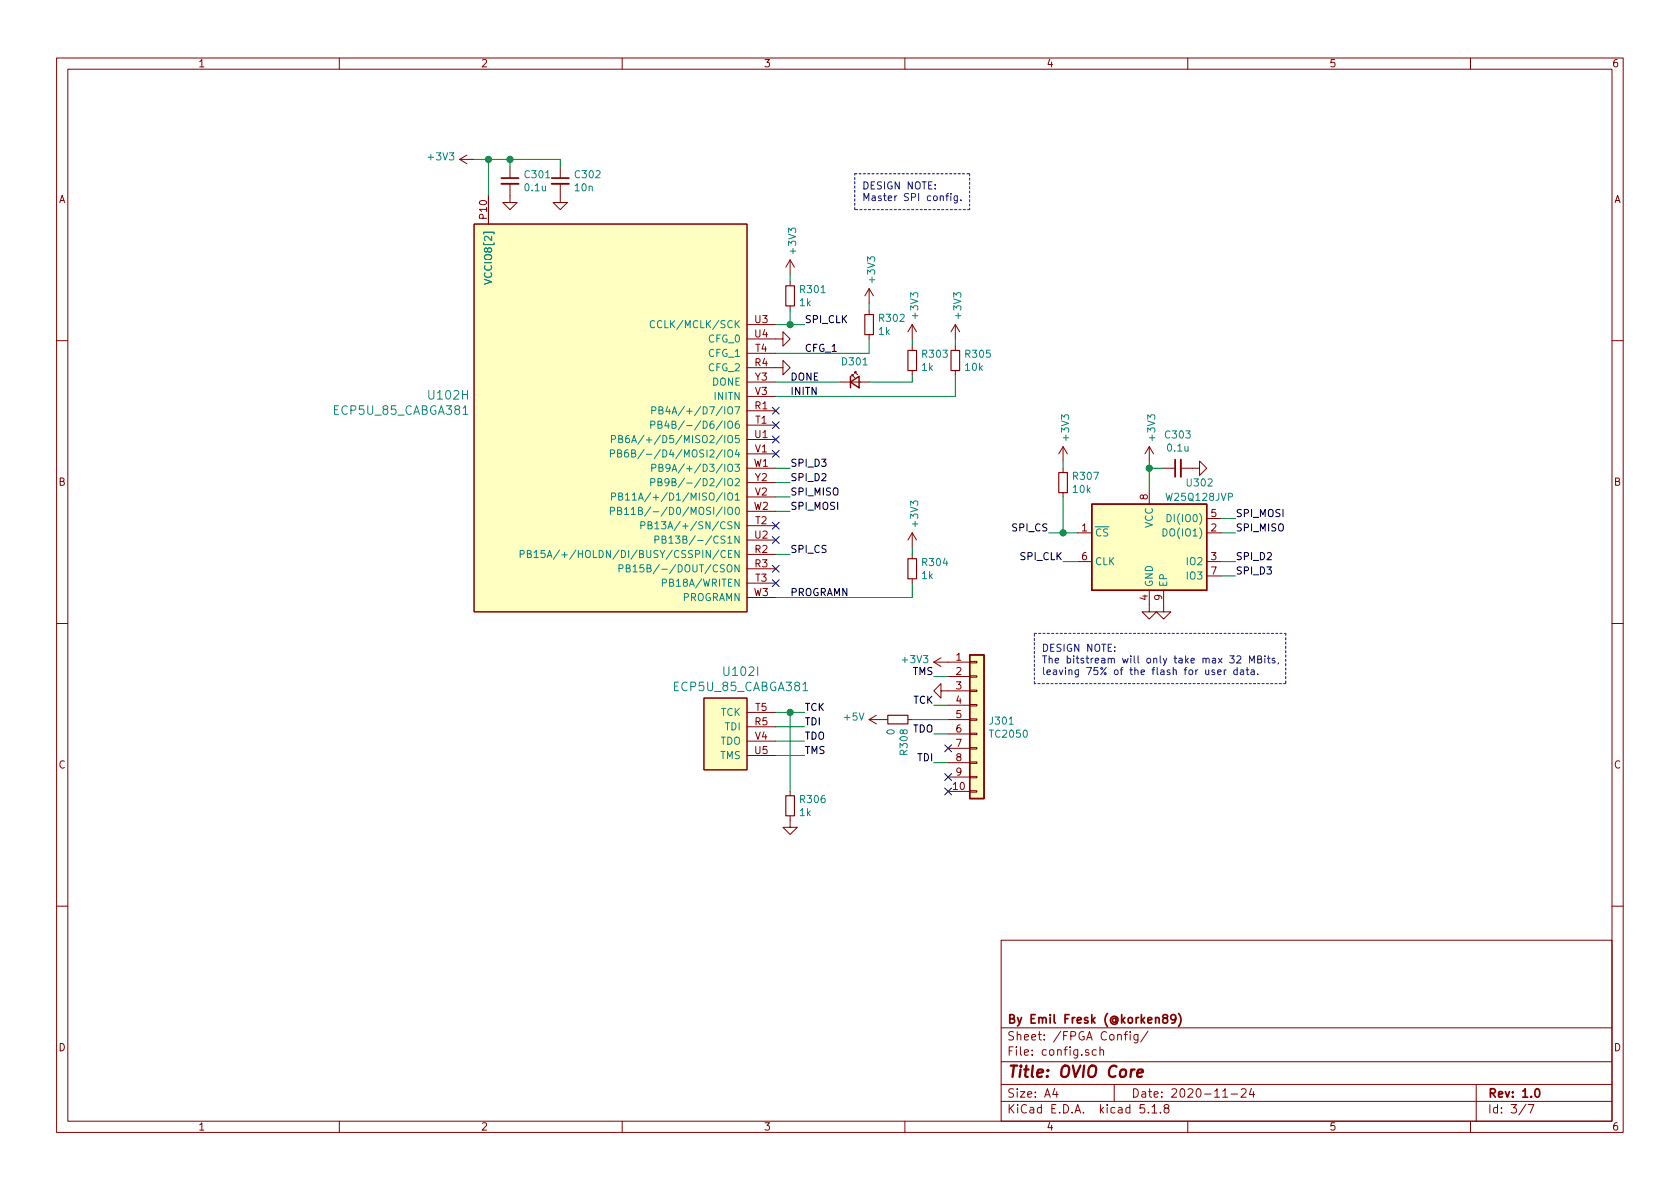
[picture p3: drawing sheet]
EESchema Schematic File Version 4
EELAYER 30 0
EELAYER END
$Descr A4 11693 8268
encoding utf-8
Sheet 3 7
Title "OVIO Core"
Date "2020-11-24"
Rev "1.0"
Comp "By Emil Fresk (@korken89)"
Comment1 ""
Comment2 ""
Comment3 ""
Comment4 ""
$EndDescr
$Comp
L Lattice_ECP5_FPGA:ECP5U_85_CABGA381 U?
U 8 1
P 5400 2250
AR Path="/5FF08DBA" Ref="U?"  Part="8" 
AR Path="/5D1FE04F/5FF08DBA" Ref="U102"  Part="8" 
F 0 "U102" H 7528 1761 60  0000 L CNN
F 1 "ECP5U_85_CABGA381" H 7528 1655 60  0000 L CNN
F 2 "bga:caBGA_381_17x17" H 5550 2300 60  0001 R CNN
F 3 "" H 5550 2100 60  0001 R CNN
F 4 "ECP5U_85" H 5550 2200 60  0001 R CNN "manf#"
	8    5400 2250
	-1   0    0    -1  
$EndComp
$Comp
L Lattice_ECP5_FPGA:ECP5U_85_CABGA381 U?
U 9 1
P 5400 4950
AR Path="/5FF08DC1" Ref="U?"  Part="9" 
AR Path="/5D1FE04F/5FF08DC1" Ref="U102"  Part="9" 
F 0 "U102" H 5642 5237 60  0000 C CNN
F 1 "ECP5U_85_CABGA381" H 5642 5131 60  0000 C CNN
F 2 "bga:caBGA_381_17x17" H 5550 5000 60  0001 R CNN
F 3 "" H 5550 4800 60  0001 R CNN
F 4 "ECP5U_85" H 5550 4900 60  0001 R CNN "manf#"
	9    5400 4950
	-1   0    0    -1  
$EndComp
$Comp
L Memory_Flash:W25Q32JVZP U302
U 1 1
P 8000 3800
F 0 "U302" H 8350 4250 50  0000 C CNN
F 1 "W25Q128JVP" H 8350 4150 50  0000 C CNN
F 2 "Package_SON:WSON-8-1EP_6x5mm_P1.27mm_EP3.4x4.3mm" H 8000 3800 50  0001 C CNN
F 3 "http://www.winbond.com/resource-files/w25q32jv%20revg%2003272018%20plus.pdf" H 8000 3800 50  0001 C CNN
	1    8000 3800
	1    0    0    -1  
$EndComp
$Comp
L power:+3V3 #PWR?
U 1 1
P 3300 1100
AR Path="/5D0C5174/60A14ADF" Ref="#PWR?"  Part="1" 
AR Path="/5D1FE04F/60A14ADF" Ref="#PWR0301"  Part="1" 
F 0 "#PWR0301" H 3300 950 50  0001 C CNN
F 1 "+3V3" V 3315 1228 50  0000 L CNN
F 2 "" H 3300 1100 50  0001 C CNN
F 3 "" H 3300 1100 50  0001 C CNN
	1    3300 1100
	0    -1   -1   0   
$EndComp
$Comp
L power:+3V3 #PWR?
U 1 1
P 8000 3200
AR Path="/5D0C5174/60A1549C" Ref="#PWR?"  Part="1" 
AR Path="/5D1FE04F/60A1549C" Ref="#PWR0316"  Part="1" 
F 0 "#PWR0316" H 8000 3050 50  0001 C CNN
F 1 "+3V3" V 8015 3328 50  0000 L CNN
F 2 "" H 8000 3200 50  0001 C CNN
F 3 "" H 8000 3200 50  0001 C CNN
	1    8000 3200
	1    0    0    -1  
$EndComp
Wire Wire Line
	8000 3200 8000 3250
Text Label 7300 3700 2    50   ~ 0
SPI_CS
Text Label 7400 3900 2    50   ~ 0
SPI_CLK
Wire Wire Line
	8500 3600 8600 3600
Wire Wire Line
	8500 3700 8600 3700
Wire Wire Line
	8500 3900 8600 3900
Wire Wire Line
	8500 4000 8600 4000
Wire Wire Line
	7400 3900 7500 3900
Wire Wire Line
	7300 3700 7400 3700
$Comp
L power:GND #PWR?
U 1 1
P 8100 4200
AR Path="/60A1ECA7" Ref="#PWR?"  Part="1" 
AR Path="/5D0C5174/60A1ECA7" Ref="#PWR?"  Part="1" 
AR Path="/5D1FE04F/60A1ECA7" Ref="#PWR0318"  Part="1" 
F 0 "#PWR0318" H 8100 3950 50  0001 C CNN
F 1 "GND" H 8105 4027 50  0001 C CNN
F 2 "" H 8100 4200 50  0001 C CNN
F 3 "" H 8100 4200 50  0001 C CNN
	1    8100 4200
	1    0    0    -1  
$EndComp
$Comp
L power:GND #PWR?
U 1 1
P 8000 4200
AR Path="/60A1ED2A" Ref="#PWR?"  Part="1" 
AR Path="/5D0C5174/60A1ED2A" Ref="#PWR?"  Part="1" 
AR Path="/5D1FE04F/60A1ED2A" Ref="#PWR0317"  Part="1" 
F 0 "#PWR0317" H 8000 3950 50  0001 C CNN
F 1 "GND" H 8005 4027 50  0001 C CNN
F 2 "" H 8000 4200 50  0001 C CNN
F 3 "" H 8000 4200 50  0001 C CNN
	1    8000 4200
	1    0    0    -1  
$EndComp
Text Label 5500 3850 0    50   ~ 0
SPI_CS
Text Label 5600 2250 0    50   ~ 0
SPI_CLK
Text Label 8600 3600 0    50   ~ 0
SPI_MOSI
Text Label 8600 3700 0    50   ~ 0
SPI_MISO
Text Label 8600 4000 0    50   ~ 0
SPI_D3
Text Label 8600 3900 0    50   ~ 0
SPI_D2
Text Label 5500 3350 0    50   ~ 0
SPI_D2
Text Label 5500 3250 0    50   ~ 0
SPI_D3
Text Label 5500 3450 0    50   ~ 0
SPI_MISO
Text Label 5500 3550 0    50   ~ 0
SPI_MOSI
Wire Wire Line
	5400 3250 5500 3250
Wire Wire Line
	5400 3350 5500 3350
Wire Wire Line
	5400 3450 5500 3450
Wire Wire Line
	5400 3550 5500 3550
Wire Wire Line
	5400 3850 5500 3850
Wire Wire Line
	5400 2250 5500 2250
$Comp
L power:GND #PWR?
U 1 1
P 5400 2550
AR Path="/60A24761" Ref="#PWR?"  Part="1" 
AR Path="/5D0C5174/60A24761" Ref="#PWR?"  Part="1" 
AR Path="/5D1FE04F/60A24761" Ref="#PWR0305"  Part="1" 
F 0 "#PWR0305" H 5400 2300 50  0001 C CNN
F 1 "GND" H 5405 2377 50  0001 C CNN
F 2 "" H 5400 2550 50  0001 C CNN
F 3 "" H 5400 2550 50  0001 C CNN
	1    5400 2550
	0    -1   -1   0   
$EndComp
$Comp
L power:GND #PWR?
U 1 1
P 5400 2350
AR Path="/60A252C7" Ref="#PWR?"  Part="1" 
AR Path="/5D0C5174/60A252C7" Ref="#PWR?"  Part="1" 
AR Path="/5D1FE04F/60A252C7" Ref="#PWR0304"  Part="1" 
F 0 "#PWR0304" H 5400 2100 50  0001 C CNN
F 1 "GND" H 5405 2177 50  0001 C CNN
F 2 "" H 5400 2350 50  0001 C CNN
F 3 "" H 5400 2350 50  0001 C CNN
	1    5400 2350
	0    -1   -1   0   
$EndComp
$Comp
L power:+3V3 #PWR?
U 1 1
P 6050 2100
AR Path="/5D0C5174/60A257CD" Ref="#PWR?"  Part="1" 
AR Path="/5D1FE04F/60A257CD" Ref="#PWR0307"  Part="1" 
F 0 "#PWR0307" H 6050 1950 50  0001 C CNN
F 1 "+3V3" V 6065 2228 50  0000 L CNN
F 2 "" H 6050 2100 50  0001 C CNN
F 3 "" H 6050 2100 50  0001 C CNN
	1    6050 2100
	1    0    0    -1  
$EndComp
$Comp
L power:+3V3 #PWR?
U 1 1
P 6350 2350
AR Path="/5D0C5174/60A26F4C" Ref="#PWR?"  Part="1" 
AR Path="/5D1FE04F/60A26F4C" Ref="#PWR0308"  Part="1" 
F 0 "#PWR0308" H 6350 2200 50  0001 C CNN
F 1 "+3V3" V 6365 2478 50  0000 L CNN
F 2 "" H 6350 2350 50  0001 C CNN
F 3 "" H 6350 2350 50  0001 C CNN
	1    6350 2350
	1    0    0    -1  
$EndComp
$Comp
L Device:R_Small R?
U 1 1
P 6350 2500
AR Path="/5D80E8D8/60A2C010" Ref="R?"  Part="1" 
AR Path="/5D421130/60A2C010" Ref="R?"  Part="1" 
AR Path="/5D568428/60A2C010" Ref="R?"  Part="1" 
AR Path="/60A2C010" Ref="R?"  Part="1" 
AR Path="/5FCC988C/60A2C010" Ref="R?"  Part="1" 
AR Path="/5D1FE04F/60A2C010" Ref="R303"  Part="1" 
F 0 "R303" H 6291 2546 50  0000 R CNN
F 1 "1k" H 6291 2455 50  0000 R CNN
F 2 "passive:R_0402" H 6350 2500 50  0001 C CNN
F 3 "~" H 6350 2500 50  0001 C CNN
	1    6350 2500
	-1   0    0    -1  
$EndComp
Wire Wire Line
	6350 2400 6350 2350
$Comp
L Device:LED_Small D301
U 1 1
P 5950 2650
F 0 "D301" H 5950 2793 50  0000 C CNN
F 1 "LED_Small" H 5950 2794 50  0001 C CNN
F 2 "LED_SMD:LED_0402_1005Metric" V 5950 2650 50  0001 C CNN
F 3 "~" V 5950 2650 50  0001 C CNN
	1    5950 2650
	1    0    0    -1  
$EndComp
Wire Wire Line
	6050 2650 6350 2650
Wire Wire Line
	6350 2650 6350 2600
Wire Wire Line
	5850 2650 5400 2650
Text Label 5500 2650 0    50   ~ 0
DONE
$Comp
L power:+3V3 #PWR?
U 1 1
P 6350 3800
AR Path="/5D0C5174/60A3115A" Ref="#PWR?"  Part="1" 
AR Path="/5D1FE04F/60A3115A" Ref="#PWR0309"  Part="1" 
F 0 "#PWR0309" H 6350 3650 50  0001 C CNN
F 1 "+3V3" V 6365 3928 50  0000 L CNN
F 2 "" H 6350 3800 50  0001 C CNN
F 3 "" H 6350 3800 50  0001 C CNN
	1    6350 3800
	1    0    0    -1  
$EndComp
$Comp
L Device:R_Small R?
U 1 1
P 6350 3950
AR Path="/5D80E8D8/60A31160" Ref="R?"  Part="1" 
AR Path="/5D421130/60A31160" Ref="R?"  Part="1" 
AR Path="/5D568428/60A31160" Ref="R?"  Part="1" 
AR Path="/60A31160" Ref="R?"  Part="1" 
AR Path="/5FCC988C/60A31160" Ref="R?"  Part="1" 
AR Path="/5D1FE04F/60A31160" Ref="R304"  Part="1" 
F 0 "R304" H 6291 3996 50  0000 R CNN
F 1 "1k" H 6291 3905 50  0000 R CNN
F 2 "passive:R_0402" H 6350 3950 50  0001 C CNN
F 3 "~" H 6350 3950 50  0001 C CNN
	1    6350 3950
	-1   0    0    -1  
$EndComp
Wire Wire Line
	6350 3850 6350 3800
Wire Wire Line
	5400 4150 6350 4150
Wire Wire Line
	6350 4150 6350 4050
Text Label 5500 4150 0    50   ~ 0
PROGRAMN
NoConn ~ 5400 3750
NoConn ~ 5400 3650
NoConn ~ 5400 3950
NoConn ~ 5400 4050
NoConn ~ 5400 2850
NoConn ~ 5400 2950
NoConn ~ 5400 3050
NoConn ~ 5400 3150
$Comp
L Device:C_Small C?
U 1 1
P 3550 1250
AR Path="/60A4973D" Ref="C?"  Part="0" 
AR Path="/5D0C5174/60A4973D" Ref="C?"  Part="1" 
AR Path="/5D7D6E29/60A4973D" Ref="C?"  Part="1" 
AR Path="/5D1FE04F/60A4973D" Ref="C301"  Part="1" 
F 0 "C301" H 3642 1296 50  0000 L CNN
F 1 "0.1u" H 3642 1205 50  0000 L CNN
F 2 "passive:C_0402" H 3550 1250 50  0001 C CNN
F 3 "~" H 3550 1250 50  0001 C CNN
	1    3550 1250
	1    0    0    -1  
$EndComp
$Comp
L Device:C_Small C?
U 1 1
P 3900 1250
AR Path="/60A49743" Ref="C?"  Part="0" 
AR Path="/5D0C5174/60A49743" Ref="C?"  Part="1" 
AR Path="/5D7D6E29/60A49743" Ref="C?"  Part="1" 
AR Path="/5D1FE04F/60A49743" Ref="C302"  Part="1" 
F 0 "C302" H 3992 1296 50  0000 L CNN
F 1 "10n" H 3992 1205 50  0000 L CNN
F 2 "passive:C_0402" H 3900 1250 50  0001 C CNN
F 3 "~" H 3900 1250 50  0001 C CNN
	1    3900 1250
	1    0    0    -1  
$EndComp
$Comp
L power:GND #PWR?
U 1 1
P 3550 1350
AR Path="/60A49749" Ref="#PWR?"  Part="1" 
AR Path="/5D0C5174/60A49749" Ref="#PWR?"  Part="1" 
AR Path="/5D7D6E29/60A49749" Ref="#PWR?"  Part="1" 
AR Path="/5D1FE04F/60A49749" Ref="#PWR0302"  Part="1" 
F 0 "#PWR0302" H 3550 1100 50  0001 C CNN
F 1 "GND" H 3555 1177 50  0001 C CNN
F 2 "" H 3550 1350 50  0001 C CNN
F 3 "" H 3550 1350 50  0001 C CNN
	1    3550 1350
	1    0    0    -1  
$EndComp
$Comp
L power:GND #PWR?
U 1 1
P 3900 1350
AR Path="/60A4974F" Ref="#PWR?"  Part="1" 
AR Path="/5D0C5174/60A4974F" Ref="#PWR?"  Part="1" 
AR Path="/5D7D6E29/60A4974F" Ref="#PWR?"  Part="1" 
AR Path="/5D1FE04F/60A4974F" Ref="#PWR0303"  Part="1" 
F 0 "#PWR0303" H 3900 1100 50  0001 C CNN
F 1 "GND" H 3905 1177 50  0001 C CNN
F 2 "" H 3900 1350 50  0001 C CNN
F 3 "" H 3900 1350 50  0001 C CNN
	1    3900 1350
	1    0    0    -1  
$EndComp
Wire Wire Line
	3900 1150 3900 1100
Wire Wire Line
	3550 1150 3550 1100
Connection ~ 3550 1100
Wire Wire Line
	3550 1100 3900 1100
Wire Wire Line
	3400 1100 3550 1100
Wire Wire Line
	3400 1100 3400 1350
Wire Wire Line
	3300 1100 3400 1100
Connection ~ 3400 1100
Wire Wire Line
	5400 4950 5500 4950
Wire Wire Line
	5400 5050 5600 5050
Wire Wire Line
	5400 5150 5600 5150
Wire Wire Line
	5400 5250 5600 5250
$Comp
L power:GND #PWR?
U 1 1
P 6600 4800
AR Path="/60A5AEC8" Ref="#PWR?"  Part="1" 
AR Path="/5D0C5174/60A5AEC8" Ref="#PWR?"  Part="1" 
AR Path="/5D1FE04F/60A5AEC8" Ref="#PWR0314"  Part="1" 
F 0 "#PWR0314" H 6600 4550 50  0001 C CNN
F 1 "GND" H 6605 4627 50  0001 C CNN
F 2 "" H 6600 4800 50  0001 C CNN
F 3 "" H 6600 4800 50  0001 C CNN
	1    6600 4800
	0    1    1    0   
$EndComp
$Comp
L Device:R_Small R?
U 1 1
P 5500 5600
AR Path="/5D80E8D8/60A606E4" Ref="R?"  Part="1" 
AR Path="/5D421130/60A606E4" Ref="R?"  Part="1" 
AR Path="/5D568428/60A606E4" Ref="R?"  Part="1" 
AR Path="/60A606E4" Ref="R?"  Part="1" 
AR Path="/5FCC988C/60A606E4" Ref="R?"  Part="1" 
AR Path="/5D1FE04F/60A606E4" Ref="R306"  Part="1" 
F 0 "R306" H 5441 5646 50  0000 R CNN
F 1 "1k" H 5441 5555 50  0000 R CNN
F 2 "passive:R_0402" H 5500 5600 50  0001 C CNN
F 3 "~" H 5500 5600 50  0001 C CNN
	1    5500 5600
	-1   0    0    -1  
$EndComp
$Comp
L power:GND #PWR?
U 1 1
P 5500 5700
AR Path="/60A60D3E" Ref="#PWR?"  Part="1" 
AR Path="/5D0C5174/60A60D3E" Ref="#PWR?"  Part="1" 
AR Path="/5D1FE04F/60A60D3E" Ref="#PWR0312"  Part="1" 
F 0 "#PWR0312" H 5500 5450 50  0001 C CNN
F 1 "GND" H 5505 5527 50  0001 C CNN
F 2 "" H 5500 5700 50  0001 C CNN
F 3 "" H 5500 5700 50  0001 C CNN
	1    5500 5700
	1    0    0    -1  
$EndComp
Wire Wire Line
	5500 5500 5500 4950
Connection ~ 5500 4950
Wire Wire Line
	5500 4950 5600 4950
$Comp
L Device:R_Small R?
U 1 1
P 5500 2050
AR Path="/5D80E8D8/60A62D9F" Ref="R?"  Part="1" 
AR Path="/5D421130/60A62D9F" Ref="R?"  Part="1" 
AR Path="/5D568428/60A62D9F" Ref="R?"  Part="1" 
AR Path="/60A62D9F" Ref="R?"  Part="1" 
AR Path="/5FCC988C/60A62D9F" Ref="R?"  Part="1" 
AR Path="/5D1FE04F/60A62D9F" Ref="R301"  Part="1" 
F 0 "R301" H 5441 2096 50  0000 R CNN
F 1 "1k" H 5441 2005 50  0000 R CNN
F 2 "passive:R_0402" H 5500 2050 50  0001 C CNN
F 3 "~" H 5500 2050 50  0001 C CNN
	1    5500 2050
	-1   0    0    -1  
$EndComp
$Comp
L Device:R_Small R?
U 1 1
P 6050 2250
AR Path="/5D80E8D8/60A63E3B" Ref="R?"  Part="1" 
AR Path="/5D421130/60A63E3B" Ref="R?"  Part="1" 
AR Path="/5D568428/60A63E3B" Ref="R?"  Part="1" 
AR Path="/60A63E3B" Ref="R?"  Part="1" 
AR Path="/5FCC988C/60A63E3B" Ref="R?"  Part="1" 
AR Path="/5D1FE04F/60A63E3B" Ref="R302"  Part="1" 
F 0 "R302" H 5991 2296 50  0000 R CNN
F 1 "1k" H 5991 2205 50  0000 R CNN
F 2 "passive:R_0402" H 6050 2250 50  0001 C CNN
F 3 "~" H 6050 2250 50  0001 C CNN
	1    6050 2250
	-1   0    0    -1  
$EndComp
Wire Wire Line
	5400 2450 6050 2450
Wire Wire Line
	6050 2450 6050 2350
Wire Wire Line
	5500 2150 5500 2250
Connection ~ 5500 2250
Wire Wire Line
	5500 2250 5600 2250
Wire Wire Line
	6050 2100 6050 2150
$Comp
L power:+3V3 #PWR?
U 1 1
P 5500 1900
AR Path="/5D0C5174/60A68F34" Ref="#PWR?"  Part="1" 
AR Path="/5D1FE04F/60A68F34" Ref="#PWR0306"  Part="1" 
F 0 "#PWR0306" H 5500 1750 50  0001 C CNN
F 1 "+3V3" V 5515 2028 50  0000 L CNN
F 2 "" H 5500 1900 50  0001 C CNN
F 3 "" H 5500 1900 50  0001 C CNN
	1    5500 1900
	1    0    0    -1  
$EndComp
Wire Wire Line
	5500 1900 5500 1950
$Comp
L power:+3V3 #PWR?
U 1 1
P 6650 2350
AR Path="/5D0C5174/60A6DC1D" Ref="#PWR?"  Part="1" 
AR Path="/5D1FE04F/60A6DC1D" Ref="#PWR0311"  Part="1" 
F 0 "#PWR0311" H 6650 2200 50  0001 C CNN
F 1 "+3V3" V 6665 2478 50  0000 L CNN
F 2 "" H 6650 2350 50  0001 C CNN
F 3 "" H 6650 2350 50  0001 C CNN
	1    6650 2350
	1    0    0    -1  
$EndComp
$Comp
L Device:R_Small R?
U 1 1
P 6650 2500
AR Path="/5D80E8D8/60A6DC23" Ref="R?"  Part="1" 
AR Path="/5D421130/60A6DC23" Ref="R?"  Part="1" 
AR Path="/5D568428/60A6DC23" Ref="R?"  Part="1" 
AR Path="/60A6DC23" Ref="R?"  Part="1" 
AR Path="/5FCC988C/60A6DC23" Ref="R?"  Part="1" 
AR Path="/5D1FE04F/60A6DC23" Ref="R305"  Part="1" 
F 0 "R305" H 6591 2546 50  0000 R CNN
F 1 "10k" H 6591 2455 50  0000 R CNN
F 2 "passive:R_0402" H 6650 2500 50  0001 C CNN
F 3 "~" H 6650 2500 50  0001 C CNN
	1    6650 2500
	-1   0    0    -1  
$EndComp
Wire Wire Line
	6650 2350 6650 2400
Wire Wire Line
	5400 2750 6650 2750
Wire Wire Line
	6650 2750 6650 2600
Text Label 5500 2750 0    50   ~ 0
INITN
$Comp
L power:+3V3 #PWR?
U 1 1
P 6600 4600
AR Path="/5D0C5174/5FF66E86" Ref="#PWR?"  Part="1" 
AR Path="/5D1FE04F/5FF66E86" Ref="#PWR0119"  Part="1" 
F 0 "#PWR0119" H 6600 4450 50  0001 C CNN
F 1 "+3V3" V 6615 4728 50  0000 L CNN
F 2 "" H 6600 4600 50  0001 C CNN
F 3 "" H 6600 4600 50  0001 C CNN
	1    6600 4600
	0    -1   -1   0   
$EndComp
$Comp
L Connector_Generic:Conn_01x10 J301
U 1 1
P 6800 5000
F 0 "J301" H 6880 4992 50  0000 L CNN
F 1 "TC2050" H 6880 4901 50  0000 L CNN
F 2 "Connector:Tag-Connect_TC2050-IDC-NL_2x05_P1.27mm_Vertical" H 6800 5000 50  0001 C CNN
F 3 "~" H 6800 5000 50  0001 C CNN
F 4 "DNP" H 6800 5000 50  0001 C CNN "MFPN"
	1    6800 5000
	1    0    0    -1  
$EndComp
Text Label 5600 5250 0    50   ~ 0
TMS
Text Label 5600 5150 0    50   ~ 0
TDO
Text Label 5600 5050 0    50   ~ 0
TDI
Text Label 5600 4950 0    50   ~ 0
TCK
Text Label 6500 4900 2    50   ~ 0
TCK
Text Label 6500 5300 2    50   ~ 0
TDI
Text Label 6500 5100 2    50   ~ 0
TDO
Text Label 6500 4700 2    50   ~ 0
TMS
Wire Wire Line
	6600 4700 6500 4700
Wire Wire Line
	6600 5300 6500 5300
Wire Wire Line
	6600 4900 6500 4900
Wire Wire Line
	6600 5100 6500 5100
$Comp
L power:+3V3 #PWR?
U 1 1
P 7400 3200
AR Path="/5D0C5174/5FF9D1CA" Ref="#PWR?"  Part="1" 
AR Path="/5D1FE04F/5FF9D1CA" Ref="#PWR0310"  Part="1" 
F 0 "#PWR0310" H 7400 3050 50  0001 C CNN
F 1 "+3V3" V 7415 3328 50  0000 L CNN
F 2 "" H 7400 3200 50  0001 C CNN
F 3 "" H 7400 3200 50  0001 C CNN
	1    7400 3200
	1    0    0    -1  
$EndComp
$Comp
L Device:R_Small R?
U 1 1
P 7400 3350
AR Path="/5D80E8D8/5FF9D1D0" Ref="R?"  Part="1" 
AR Path="/5D421130/5FF9D1D0" Ref="R?"  Part="1" 
AR Path="/5D568428/5FF9D1D0" Ref="R?"  Part="1" 
AR Path="/5FF9D1D0" Ref="R?"  Part="1" 
AR Path="/5FCC988C/5FF9D1D0" Ref="R?"  Part="1" 
AR Path="/5D1FE04F/5FF9D1D0" Ref="R307"  Part="1" 
F 0 "R307" H 7341 3396 50  0000 R CNN
F 1 "10k" H 7341 3305 50  0000 R CNN
F 2 "passive:R_0402" H 7400 3350 50  0001 C CNN
F 3 "~" H 7400 3350 50  0001 C CNN
	1    7400 3350
	-1   0    0    -1  
$EndComp
Wire Wire Line
	7400 3200 7400 3250
Wire Wire Line
	7400 3450 7400 3700
Connection ~ 7400 3700
Wire Wire Line
	7400 3700 7500 3700
$Comp
L Device:C_Small C?
U 1 1
P 8200 3250
AR Path="/6001F153" Ref="C?"  Part="0" 
AR Path="/5D0C5174/6001F153" Ref="C?"  Part="1" 
AR Path="/5D7D6E29/6001F153" Ref="C?"  Part="1" 
AR Path="/5D1FE04F/6001F153" Ref="C303"  Part="1" 
F 0 "C303" V 8429 3250 50  0000 C CNN
F 1 "0.1u" V 8338 3250 50  0000 C CNN
F 2 "passive:C_0402" H 8200 3250 50  0001 C CNN
F 3 "~" H 8200 3250 50  0001 C CNN
	1    8200 3250
	0    -1   -1   0   
$EndComp
Wire Wire Line
	8100 3250 8000 3250
Connection ~ 8000 3250
Wire Wire Line
	8000 3250 8000 3400
$Comp
L power:GND #PWR?
U 1 1
P 8300 3250
AR Path="/60021359" Ref="#PWR?"  Part="1" 
AR Path="/5D0C5174/60021359" Ref="#PWR?"  Part="1" 
AR Path="/5D1FE04F/60021359" Ref="#PWR0313"  Part="1" 
F 0 "#PWR0313" H 8300 3000 50  0001 C CNN
F 1 "GND" H 8305 3077 50  0001 C CNN
F 2 "" H 8300 3250 50  0001 C CNN
F 3 "" H 8300 3250 50  0001 C CNN
	1    8300 3250
	0    -1   -1   0   
$EndComp
Text Label 5600 2450 0    50   ~ 0
CFG_1
Text Notes 6000 1400 0    50   ~ 0
DESIGN NOTE:\nMaster SPI config.
Text Notes 7250 4700 0    50   ~ 0
DESIGN NOTE:\nThe bitstream will only take max 32 MBits, \nleaving 75% of the flash for user data.
Wire Notes Line
	7200 4400 8950 4400
Wire Notes Line
	8950 4400 8950 4750
Wire Notes Line
	8950 4750 7200 4750
Wire Notes Line
	7200 4750 7200 4400
Wire Notes Line
	5950 1200 6750 1200
Wire Notes Line
	6750 1200 6750 1450
Wire Notes Line
	6750 1450 5950 1450
Wire Notes Line
	5950 1450 5950 1200
NoConn ~ 6600 5200
NoConn ~ 6600 5400
NoConn ~ 6600 5500
$Comp
L Device:R_Small R?
U 1 1
P 6250 5000
AR Path="/5D80E8D8/5FC28205" Ref="R?"  Part="1" 
AR Path="/5D421130/5FC28205" Ref="R?"  Part="1" 
AR Path="/5D568428/5FC28205" Ref="R?"  Part="1" 
AR Path="/5FC28205" Ref="R?"  Part="1" 
AR Path="/5FCC988C/5FC28205" Ref="R?"  Part="1" 
AR Path="/5D1FE04F/5FC28205" Ref="R308"  Part="1" 
F 0 "R308" H 6191 5046 50  0000 R CNN
F 1 "0" H 6191 4955 50  0000 R CNN
F 2 "passive:R_0402" H 6250 5000 50  0001 C CNN
F 3 "~" H 6250 5000 50  0001 C CNN
	1    6250 5000
	0    1    -1   0   
$EndComp
Wire Wire Line
	6350 5000 6600 5000
$Comp
L power:+5V #PWR?
U 1 1
P 6150 5000
AR Path="/5D0C5174/5FC30950" Ref="#PWR?"  Part="1" 
AR Path="/5FC30950" Ref="#PWR?"  Part="1" 
AR Path="/5D1FE04F/5FC30950" Ref="#PWR0315"  Part="1" 
F 0 "#PWR0315" H 6150 4850 50  0001 C CNN
F 1 "+5V" V 6165 5128 50  0000 L CNN
F 2 "" H 6150 5000 50  0001 C CNN
F 3 "" H 6150 5000 50  0001 C CNN
	1    6150 5000
	0    -1   -1   0   
$EndComp
$EndSCHEMATC
